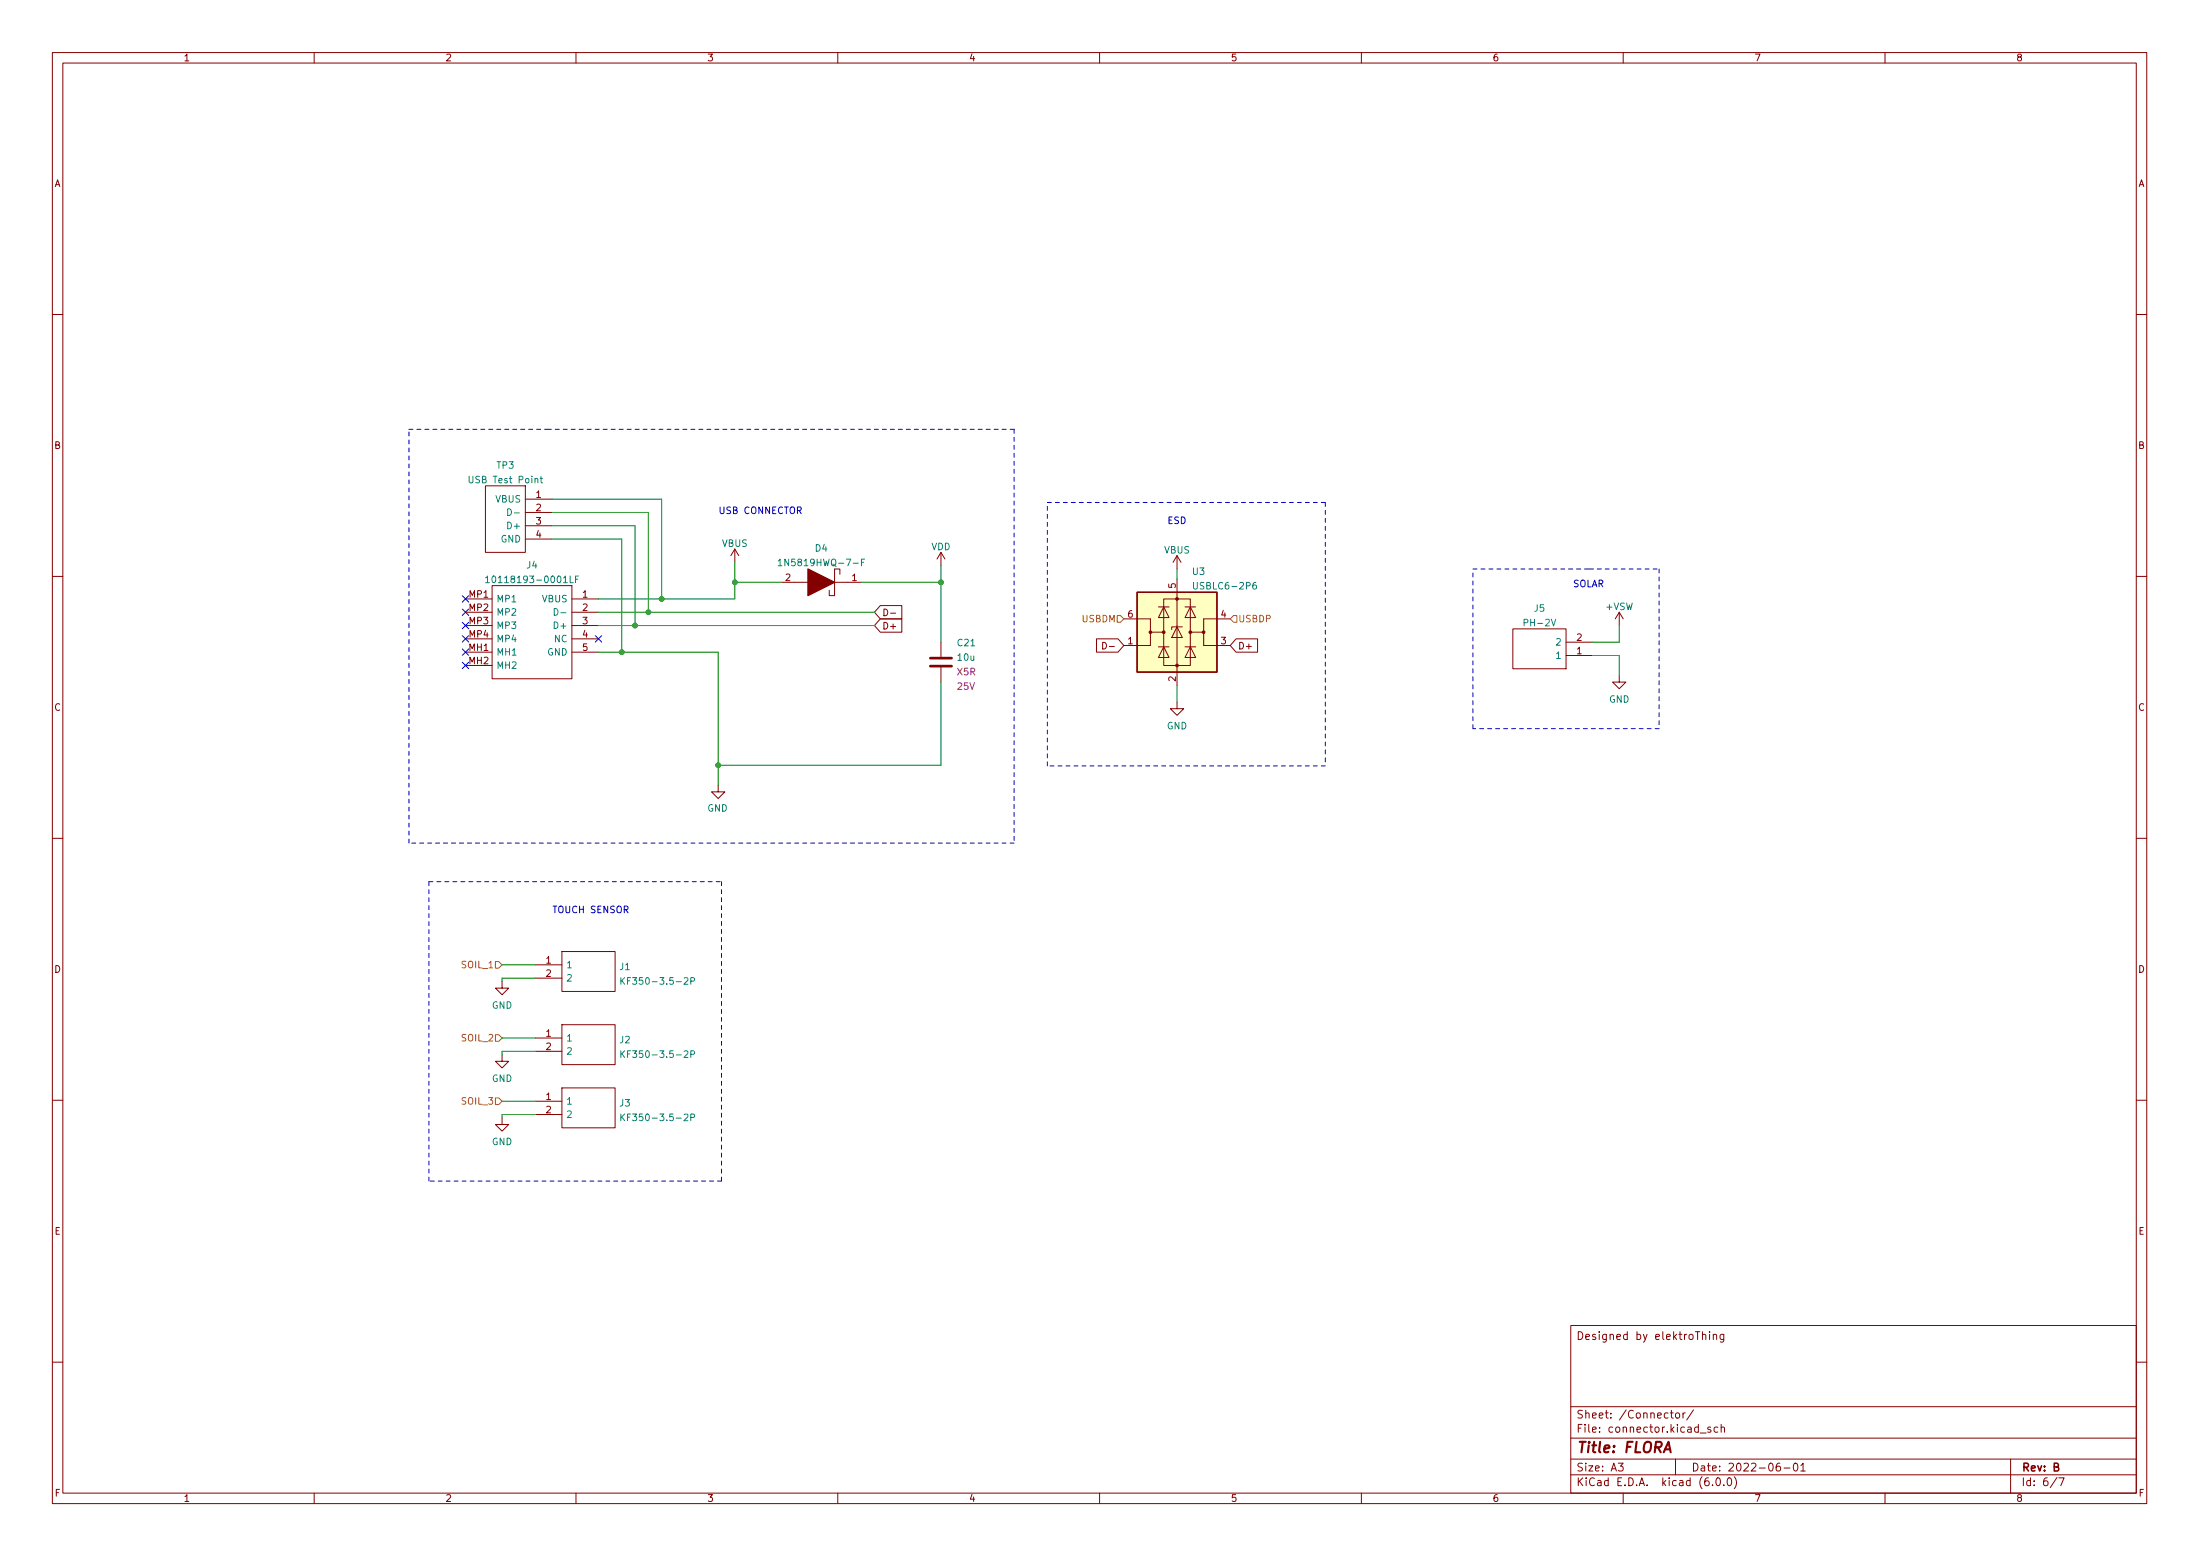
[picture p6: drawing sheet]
<svg xmlns="http://www.w3.org/2000/svg" width="420mm" height="297mm" viewBox="0 0 420 297" stroke-linecap="round" stroke-linejoin="round" font-family="sans-serif">
<g fill="none" stroke="#840000" stroke-width=".19">
<path d="M10 10h400v277h-400zM12 12h396v273h-396zM60 10v2M110 10v2M160 10v2M210 10v2M260 10v2M310 10v2M360 10v2M10 60h2M408 60h2M92.7 92.7h7.6v12.7h-7.6z"/>
<path d="M100.3 95.3h5.1M100.3 97.8h5.1M10 110h2M88.9 114.3h5.1M88.9 116.9h5.1M88.9 119.4h5.1M94 111.8h15.2v17.8h-15.2zM100.3 100.4h5.1M100.3 102.9h5.1M109.2 114.3h5.1M109.2 116.9h5.1M109.2 119.4h5.1"/>
<path d="M140.3 104.8l-.7 1.3M140.3 104.8v2.6M140.3 104.8l.8 1.3M149.2 111.2h5.1M159.4 111.2h5.1M160.4 109.6v-1h-1v5.1h-1v-1M168.1 118.1h4.1v2.6h-4.1l-1.1-1.3zM168.1 115.6h4.1v2.5h-4.1l-1.1-1.2zM168.8 116.3a.64 .64 0 0 1 .7 .6 .64 .64 0 0 1-.7 .6zM170.1 117.1h.9M179.7 105.4l-.8 1.3M179.7 105.4v2.6"/>
<path d="M179.7 105.4l.8 1.3M214.6 118.1h5.1v2.6h2.5M221.2 115.9h2.1M222.2 114.3h5.1v12.7h-5.1zM222.2 115.9l1.1 2h-2.1zM224.8 119.7l1 2h-2zM224.8 106.1l-.8 1.3M224.8 106.1v2.5M224.8 110.5v20.3M224.8 106.1l.8 1.3M225.8 119.7h-2v.5M226.3 115.9h2"/>
<path d="M227.3 115.9l1 2h-2zM234.9 118.1h-5v2.6h-2.6M309.2 116.9l-.7 1.2M309.2 116.9v2.5M309.2 116.9l.8 1.2M408 110h2M88.9 122h5.1M88.9 124.5h5.1M88.9 127h5.1M109.2 122h5.1M109.2 124.5h5.1M179.7 122.6v2.8"/>
<path d="M179.7 127.4v2.8M209.4 122h4.1l1.1 1.2-1.1 1.3h-4.1zM210.6 122.6a.64 .64 0 0 1 .7 .7 .64 .64 0 0 1-.7 .6zM211.9 123.4h.9M219.7 120.7v2.5h-5.1M221.2 123.5h2.1M222.2 123.5l1.1 2h-2.1zM224.8 134v1.3h1.3l-1.3 1.3-1.3-1.3h1.3M226.3 123.5h2M227.3 123.5l1 2h-2zM229.9 120.7v2.5h5M236.1 122h4.1v2.5h-4.1l-1.2-1.3z"/>
<path d="M288.9 120.1h10.2v7.6h-10.2zM299.1 125.1h5.1M299.1 122.6h5.1M309.2 128.9v1.3h1.3l-1.3 1.3-1.2-1.3h1.2M137.2 149.9v1.3h-1.3l1.3 1.2 1.2-1.2h-1.2M10 160h2M408 160h2M95.9 187.4v1.2h1.3l-1.3 1.3-1.3-1.3h1.3M102.2 184.2h5.1M102.2 186.7h5.1M102.2 198.2h5.1M107.3 181.6h10.2v7.7h-10.2z"/>
<path d="M107.3 195.6h10.2v7.6h-10.2zM10 210h2M95.9 213.4v1.3h1.3l-1.3 1.2-1.3-1.2h1.3M95.9 201.3v1.3h1.3l-1.3 1.3-1.3-1.3h1.3M102.2 200.7h5.1M102.2 210.2h5.1M102.2 212.8h5.1M107.3 207.7h10.2v7.6h-10.2zM408 210h2M300 253h108v32h-108zM325.1 254.9l.3-.2 .3 .1 .1 .9M326.5 254.2v.2"/>
<path d="M326.5 254.7v1M327.2 254.9l.2-.2 .4 .1 .1 .9M327.2 254.7v1M329.2 254.7v1.2l-.3 .3-.3-.1M329.2 254.8l-.4-.1-.3 .3 .1 .6h.6M10 260h2M300 278.5h108M300 274.5h108M300 268.5h108M309.1 279.3h.9l-.5 .6 .4 .1v.7l-.2 .1-.6-.1M319 269.7h.6M319.2 269.2v1.3l.4 .2"/>
<path d="M320 278.5v3M320.1 269.8l.4-.1 .3 .3v.4l-.3 .3-.4-.1-.1-.2zM321.4 269.7v1M321.9 269.7l-.3 .1-.2 .2M323.4 269.1l-1.3 2M324.7 273.6h1.2M326.7 272.5l-.3-.1-.3 .2 .1 .2 .5 .2v.3h-.6M328.1 272.5l-.5-.1-.2 .3 .1 .6h.6M328.7 272.6l.2-.2 .4 .1 .1 .9M328.7 271.9v1.5M339.9 279.3a.6 .6 0 0 0-.7 .7v.5l.2 .2 .4 .1 .2-.1 .1-.5-.2-.2-.4-.1-.3 .3M342.7 279.4l.2-.1a.8 .8 0 0 1 .5 .8 .8 .8 0 0 1-.5 .7 1 1 0 0 1-.2-1.4z"/>
<path d="M343.9 279.7l.5-.4v1.5M384 278.5v6.5M408 260h2M60 285v2M110 285v2M160 285v2M210 285v2M260 285v2M300 281.5h108M310 285v2M327.1 283.5v.1M327.9 282.2l.2-.1a.8 .8 0 0 1 .5 .8 .8 .8 0 0 1-.5 .7 1 1 0 0 1-.2-1.4z"/>
<path d="M329.2 283.5v.1M330.1 282.2l.1-.1a.8 .8 0 0 1 .5 .8 .8 .8 0 0 1-.5 .7 1 1 0 0 1-.1-1.4zM331.2 281.9a1.72 1.72 0 0 1 0 2.3M340.7 280.2h1.2M343.9 280.8h.9M360 285v2M392.9 282l-1.3 2M393.2 282.1h1l-.6 1.5"/>
</g>
<path d="M317.7 277.2l1-2 .4 2M318 276.7h1" fill="none" stroke="#840000" stroke-width=".4"/>
<g fill="none" stroke="#008484" stroke-width=".19">
<path d="M89.6 90.9v1l.2 .3h.3l.2-.3v-1M97 97.1a.64 .64 0 0 1 .7 .7 .64 .64 0 0 1-.7 .6zM98.2 97.9h1M103.1 91.3h.5M103.3 90.9v1.1l.3 .2M92.7 110.3l.4-.3v1.2M92.7 111.2h.8M105.8 116.2a.64 .64 0 0 1 .8 .6 .64 .64 0 0 1-.8 .7zM107.1 117h1M108.9 110v1.2h.6M109.9 110.6h.4M110.5 110h-.6v1.2"/>
<path d="M148.6 107.1l.4-.4v1.3M148.6 108h.7M164.5 107.3h.4M165.1 106.7h-.6v1.3M227.9 111.2v1l.3 .2h.2l.3-.2v-1M239.9 111.2h-.4a.85 .85 0 0 0 0 1.2l.4-.1 .1-.4-.3-.2h-.3l-.2 .2M118.6 186.6v1.3M118.7 187.2l.6 .7M119.3 186.6l-.7 .8M131.9 187.3l.6-.1 .2-.1-.1-.4-.7-.1v1.3M118.6 200.6v1.3M118.6 212.7v1.2"/>
<path d="M118.7 201.1l.6 .8M118.7 213.2l.6 .7M119.3 200.6l-.7 .7M119.3 212.7l-.7 .7M131.9 201.3l.6-.1 .2-.2-.1-.3-.7-.1v1.3M131.9 213.3h.6l.2-.2-.1-.3-.7-.1v1.2"/>
</g>
<path d="M177.7 127.2h4M177.7 125.6h4" fill="none" stroke="#840000" stroke-width=".51"/>
<path d="M154.3 108.6l5.1 2.6-5.1 2.5z" fill="#840000" stroke="#840000" stroke-width=".25"/>
<path d="M217.2 113.1h15.2v15.2h-15.2z" fill="#ffffc2" stroke="#ffffc2" stroke-width=".19"/>
<path d="M217.2 113.1h15.2v15.2h-15.2z" fill="none" stroke="#840000" stroke-width=".25"/>
<g fill="#840000" stroke="#840000" stroke-width=".19">
<circle cx="219.7" cy="120.7" r=".25"/>
<circle cx="222.2" cy="120.7" r=".25"/>
<circle cx="224.8" cy="127" r=".25"/>
<circle cx="224.8" cy="114.3" r=".25"/>
<circle cx="227.3" cy="120.7" r=".25"/>
<circle cx="229.9" cy="120.7" r=".25"/>
</g>
<path d="M213.4 117.5h.6l.6 .6-.6 .7h-.6zM235.6 117.5h.6v1.3h-.6l-.7-.7zM94.6 197.5h.6l.7 .7-.7 .6h-.6zM94.6 183.6h.6l.7 .6-.7 .6h-.6zM94.6 209.6h.6l.7 .6-.7 .7h-.6z" fill="none" stroke="#848400" stroke-width=".19"/>
<g fill="none" stroke="#0000c2" stroke-width=".19" stroke-dasharray=".8 .8">
<path d="M78.1 82h26.4M104.5 82h89.2M193.7 82v78.9M200 95.9h24.9M224.9 95.9h28.2M253.1 95.9v50.3M281.3 108.6h22.9M303.5 108.6h13.4M316.9 108.6v30.5M281.3 139.1v-30.5M316.9 139.1h-35.6M200 146.2v-50.3"/>
<path d="M253.1 146.2h-53.1M78.1 160.9v-78.9M81.9 168.3h30.5M112.4 168.3h25.4M137.8 168.3v57.2M193.7 160.9h-115.6M81.9 225.5v-57.2M137.8 225.5h-55.9"/>
</g>
<g fill="none" stroke="#008400" stroke-width=".19">
<path d="M105.4 95.3h21v19M105.4 97.8h18.4v19.1M105.4 100.4h15.9v19M105.4 102.9h13.3v21.6M114.3 119.4h52.7M114.3 116.9h52.7M140.3 107.4v6.9h-26M140.3 111.2h8.9M164.5 111.2h15.2M179.7 108v14.6M224.8 108.6v1.9M309.2 119.4v3.2h-5"/>
<path d="M114.3 124.5h22.9v25.4M179.7 130.2v15.9h-42.5M224.8 130.8v3.2M304.2 125.1h5v3.8M95.9 184.2h6.3M95.9 198.2h6.3M102.2 186.7h-6.3v.7M95.9 210.2h6.3M102.2 212.8h-6.3v.6M102.2 200.7h-6.3v.6"/>
</g>
<g fill="none" stroke="#000084" stroke-width=".19">
<path d="M88.3 116.3l1.2 1.2M88.3 118.8l1.2 1.2M88.3 113.7l1.2 1.2M89.5 116.3l-1.2 1.2M89.5 118.8l-1.2 1.2M89.5 113.7l-1.2 1.2M88.3 126.4l1.2 1.2M88.3 123.9l1.2 1.2M88.3 121.3l1.2 1.3M89.5 126.4l-1.2 1.2M89.5 123.9l-1.2 1.2M89.5 121.3l-1.2 1.3"/>
<path d="M113.7 121.3l1.2 1.3M114.9 121.3l-1.2 1.3"/>
</g>
<g fill="#008400" stroke="#008400" stroke-width=".19">
<circle cx="179.7" cy="111.2" r=".46"/>
<circle cx="140.3" cy="111.2" r=".46"/>
<circle cx="123.8" cy="116.9" r=".46"/>
<circle cx="137.2" cy="146.1" r=".46"/>
<circle cx="126.4" cy="114.3" r=".46"/>
<circle cx="118.7" cy="124.5" r=".46"/>
<circle cx="121.3" cy="119.4" r=".46"/>
</g>
<text font-size="2.8" fill="#840000" x="301" y="277.3">Title: FLORA</text>
<g font-size="2.1" fill="#840000">
<text x="301" y="255.8">Designed by elektroThing</text>
<text x="301" y="273.5">File: connector.kicad_sch</text>
<text x="301" y="270.8">Sheet: /Connector/</text>
<text x="301" y="280.9">Size: A3</text>
<text x="323" y="280.9">Date: 2022-06-01</text>
<text x="386" y="280.9">Rev: B</text>
<text x="301" y="283.7">KiCad E.D.A. kicad (6.0.0)</text>
<text x="386" y="283.7">Id: 6/7</text>
</g>
<g font-size="1.8" fill="#840000">
<text x="35" y="11.7">1</text>
<text x="85" y="11.7">2</text>
<text x="135" y="11.7">3</text>
<text x="185" y="11.7">4</text>
<text x="235" y="11.7">5</text>
<text x="285" y="11.7">6</text>
<text x="335" y="11.7">7</text>
<text x="385" y="11.7">8</text>
<text x="10.3" y="35.7">A</text>
<text x="408.3" y="35.7">A</text>
<text x="10.3" y="85.7">B</text>
<text x="408.3" y="85.7">B</text>
<text x="102.4" y="95">1</text>
<text x="102.4" y="97.6">2</text>
<text x="102.4" y="100.1">3</text>
<text x="102.4" y="102.7">4</text>
<text x="150" y="110.9">2</text>
<text x="162.7" y="110.9">1</text>
<text x="224.5" y="112.3" transform="rotate(-90 224.5 112.3)">5</text>
<text x="89.6" y="114.1">MP1</text>
<text x="89.6" y="116.6">MP2</text>
<text x="89.6" y="119.2">MP3</text>
<text x="111.3" y="114.1">1</text>
<text x="111.3" y="116.6">2</text>
<text x="111.3" y="119.2">3</text>
<text x="215.4" y="117.9">6</text>
<text x="233.2" y="117.9">4</text>
<text x="89.6" y="124.2">MH1</text>
<text x="89.6" y="121.7">MP4</text>
<text x="111.3" y="121.7">4</text>
<text x="111.3" y="124.2">5</text>
<text x="168.4" y="120.1">D+</text>
<text x="215.4" y="123">1</text>
<text x="233.2" y="123">3</text>
<text x="236.4" y="124">D+</text>
<text x="301.1" y="124.9">1</text>
<text x="301.1" y="122.3">2</text>
<text x="89.6" y="126.8">MH2</text>
<text x="224.5" y="130.1" transform="rotate(-90 224.5 130.1)">2</text>
<text x="10.3" y="135.7">C</text>
<text x="408.3" y="135.7">C</text>
<text x="10.3" y="185.7">D</text>
<text x="104.3" y="183.9">1</text>
<text x="408.3" y="185.7">D</text>
<text x="104.3" y="186.5">2</text>
<text x="104.3" y="197.9">1</text>
<text x="104.3" y="200.4">2</text>
<text x="104.3" y="210">1</text>
<text x="104.3" y="212.5">2</text>
<text x="10.4" y="235.7">E</text>
<text x="408.4" y="235.7">E</text>
<text x="10.4" y="285.7">F</text>
<text x="35" y="286.7">1</text>
<text x="85" y="286.7">2</text>
<text x="135" y="286.7">3</text>
<text x="185" y="286.7">4</text>
<text x="235" y="286.7">5</text>
<text x="285" y="286.7">6</text>
<text x="335" y="286.7">7</text>
<text x="385" y="286.7">8</text>
<text x="408.4" y="285.7">F</text>
</g>
<g font-size="1.8" fill="#008484">
<text x="94.9" y="89.5">TP3</text>
<text x="90.1" y="92.2">USB Test Point</text>
<text x="94.7" y="95.9">VBUS</text>
<text x="97.3" y="101">D+</text>
<text x="95.6" y="103.5">GND</text>
<text x="137.9" y="104.4">VBUS</text>
<text x="155.7" y="105.3">D4</text>
<text x="177.8" y="105">VDD</text>
<text x="222.3" y="105.7">VBUS</text>
<text x="94.3" y="111.3">10118193-0001LF</text>
<text x="100.6" y="108.5">J4</text>
<text x="150" y="108.1">1N5819HWQ-7-F</text>
<text x="227.8" y="109.7">U3</text>
<text x="228.5" y="112.5">USBLC6-2P6</text>
<text x="94.7" y="115">MP1</text>
<text x="94.7" y="117.5">MP2</text>
<text x="103.5" y="115">VBUS</text>
<text x="291.4" y="119.5">PH-2V</text>
<text x="293" y="116.8">J5</text>
<text x="306.7" y="116.4">+VSW</text>
<text x="94.7" y="125.1">MH1</text>
<text x="94.7" y="120.1">MP3</text>
<text x="94.7" y="122.6">MP4</text>
<text x="104.5" y="125.1">GND</text>
<text x="105.9" y="122.6">NC</text>
<text x="106.1" y="120.1">D+</text>
<text x="182.9" y="123.4">C21</text>
<text x="297.3" y="125.8">1</text>
<text x="297.3" y="123.2">2</text>
<text x="94.7" y="127.7">MH2</text>
<text x="183" y="126.1">10u</text>
<text x="307.3" y="134.1">GND</text>
<text x="222.8" y="139.2">GND</text>
<text x="135.1" y="154.9">GND</text>
<text x="108.1" y="184.8">1</text>
<text x="118.4" y="185.2">J1</text>
<text x="108.1" y="187.4">2</text>
<text x="120" y="188">KF350-3.5-2P</text>
<text x="93.9" y="192.6">GND</text>
<text x="108.1" y="198.8">1</text>
<text x="108.1" y="201.3">2</text>
<text x="118.4" y="199.2">J2</text>
<text x="120" y="201.9">KF350-3.5-2P</text>
<text x="93.9" y="206.5">GND</text>
<text x="108.1" y="210.9">1</text>
<text x="108.1" y="213.4">2</text>
<text x="118.4" y="211.2">J3</text>
<text x="120" y="214">KF350-3.5-2P</text>
<text x="93.9" y="218.6">GND</text>
</g>
<g font-size="1.8" fill="#0000c2">
<text x="137.2" y="98.1">USB CONNECTOR</text>
<text x="222.9" y="100">ESD</text>
<text x="300.4" y="112.1">SOLAR</text>
<text x="105.4" y="174.3">TOUCH SENSOR</text>
</g>
<g font-size="1.8" fill="#848400">
<text x="206.7" y="118.8">USBDM</text>
<text x="236.4" y="118.8">USBDP</text>
<text x="88.3" y="184.8">SOIL_1</text>
<text x="88.3" y="198.8">SOIL_2</text>
<text x="88.3" y="210.9">SOIL_3</text>
</g>
<g font-size="1.8" fill="#840084">
<text x="182.8" y="128.9">X5R</text>
<text x="182.9" y="131.7">25V</text>
</g>
</svg>
